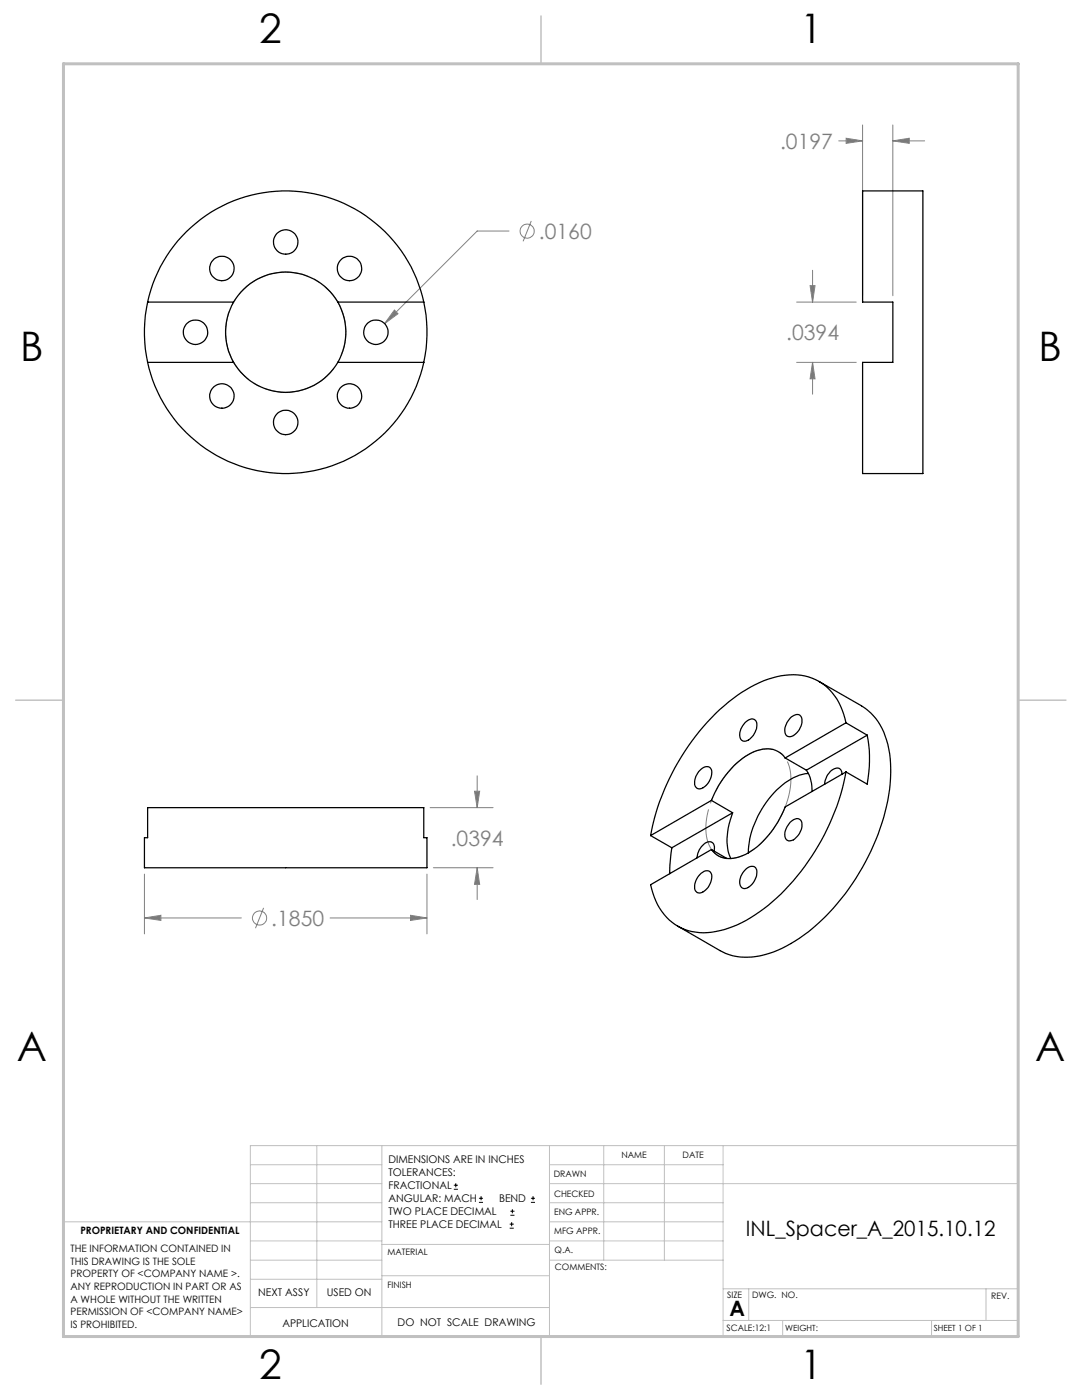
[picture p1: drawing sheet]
<svg xmlns="http://www.w3.org/2000/svg" width="216mm" height="279mm" viewBox="0 0 216 279" stroke-linecap="round" stroke-linejoin="round" font-family="sans-serif">
<g fill="none" stroke="#808080" stroke-width=".2">
<path d="M167.4 28.1h4.7M168.8 27.6l3.3 .5-3.3 .5zM172.1 24.9v34.1M178.2 28.1l3.2-.5v1zM178.2 24.9v34.1M178.2 28.1h6.3M101.6 46.1h-6.4l-18.5 18.5M106 44.1l-1.6 4.1M161.6 57h1l-.5 3.3zM162.1 53.9v6.4M78.7 61.9l.7 .7-2.7 2zM159 72.3h11.9"/>
<path d="M159 60.3h11.9M162.1 72.3l.5 3.3h-1zM162.1 72.3v6.4M94.7 157.9h1l-.5 3.3zM95.2 154.8v6.4M28.8 174.4v12M85.2 174.4v12M85.8 161.2h12.6M86.5 173.2h11.9M95.2 173.2l.5 3.3h-1zM95.2 173.2v6.3M28.8 183.2l3.3-.5v1z"/>
<path d="M28.8 183.2h19.4M52.6 181.2l-1.6 4M65.9 183.2h19.3M81.9 182.7l3.3 .5-3.3 .5z"/>
<circle cx="105.2" cy="46.1" r="1.41"/>
<circle cx="51.8" cy="183.2" r="1.41"/>
</g>
<g fill="none" stroke="#000" stroke-width=".2">
<path d="M90.6 237.3h.8M90.6 236.5h.8M90.9 236.1v.9M95.6 240h.8M95.6 239.1h.8M96 238.7v.8M105.9 240h.9M105.9 239.1h.9M106.4 238.7v.8M101.7 245.1h.8M101.7 244.3h.8M101.8 242.5h.9"/>
<path d="M101.8 241.7h.9M102.1 243.9v.8M102.2 241.3v.8"/>
</g>
<path d="M67.4 72.3a12 12 0 0 0-10-18 12 12 0 0 0-11.1 17.4 12 12 0 0 0 20.6 1.4l.5-.8" fill="none" stroke="#808080" stroke-width=".2" stroke-dasharray="15.2 1.3 1.3 1.3" stroke-dashoffset="-1.5" stroke-linecap="butt"/>
<path d="M156.7 161a11.5 11.5 0 0 0 .2-9.4 4.6 4.6 0 0 0-6.2-1.7 17.8 17.8 0 0 0-9.2 11.4 9.7 9.7 0 0 0 .7 8.5 5 5 0 0 0 6.3 .8 17.8 17.8 0 0 0 8.2-9.6" fill="none" stroke="#808080" stroke-width=".2" stroke-dasharray="15.2 1.3 1.3 1.3" stroke-dashoffset="5.9" stroke-linecap="butt"/>
<g fill="none" stroke="#c0c0c0" stroke-width=".2">
<path d="M50 232.4h26.2M50 236.2h26.2M63.2 228.6v32.3M76.2 228.6v38.1M109.6 228.6v38.1M109.6 232.4h34.7M109.6 236.2h93.6M120.5 228.6v22.9M132.6 228.6v22.9M144.3 228.6v38.1M12.7 243.8h63.5M50 251.5h26.2"/>
<path d="M50 240h26.2M50 247.7h26.2M50 255.3h26.2M76.2 254.6h33.4M76.2 248.4h33.4M109.6 251.5h34.7M109.6 243.8h34.7M109.6 240h34.7M109.6 247.7h34.7M144.3 257.2h58.9M149.4 257.2v6.3M196.7 257.2v6.3"/>
<path d="M12.7 266.7h190.5v-38.1h-153.2v38.1M50 260.9h59.6M144.3 263.5h58.9M156.2 263.5v3.2M185.9 263.5v3.2"/>
</g>
<path d="M107.9 3.2v9.5M3.1 139.7h9.6M203.2 139.7h9.5M107.9 266.7v9.6" fill="none" stroke="#c0c0c0" stroke-width=".3"/>
<path d="M12.7 12.7h190.5v254h-190.5z" fill="none" stroke="#c0c0c0" stroke-width=".6"/>
<path d="M78.7 61.9l-2 2.7 2.7-2zM81.9 182.7l3.3 .5-3.3 .5zM28.8 183.2l3.3-.5v1zM95.2 173.2l.5 3.3h-1zM94.7 157.9h1l-.5 3.3zM162.1 72.3l.5 3.3h-1zM161.6 57h1l-.5 3.3zM168.8 27.6l3.3 .5-3.3 .5zM178.2 28.1l3.2-.5v1z" fill="#808080"/>
<g fill="none" stroke="#000" stroke-width=".25">
<path d="M172.1 38.1h12v56.4h-12v-22.2h6.1v-12h-6.1zM29.5 60.3a28.2 28.2 0 0 1 27.5-22.2 28.2 28.2 0 0 1 27.6 22.2M29.5 72.3a28.2 28.2 0 0 0 27.5 22.2 28.2 28.2 0 0 0 27.6-22.2M29.5 60.3a28.4 28.4 0 0 0 0 12M29.5 60.3h17.1M29.5 72.3h17.1M46.6 60.3a12 12 0 0 1 20.8 0M46.6 72.3a12 12 0 0 0 20.8 0M46.6 60.3a12.1 12.1 0 0 0 0 12M67.4 60.3a12.1 12.1 0 0 1 0 12M67.4 60.3h17.2M67.4 72.3h17.2"/>
<path d="M84.6 60.3a28.4 28.4 0 0 1 0 12M163.4 136l8.5 4.9a12.1 12.1 0 0 1 5.4 8.6 31.9 31.9 0 0 1-2.1 17 44.2 44.2 0 0 1-16.5 21.3 16.8 16.8 0 0 1-12.5 2.9l-1.4-.4-1.1-.6-8.5-4.9M139.7 153.7a1.32 1.32 0 0 1 2.2-.2 3.3 3.3 0 0 1-2.3 3.9 1.12 1.12 0 0 1-1-1.4l.3-1.1zM142 159.7l4.2 2.5M142 159.7l-12.2 7.1M148.7 144.2a1.51 1.51 0 0 1 2.1-.4 3.2 3.2 0 0 1-2.2 4.1 1.11 1.11 0 0 1-1-1.4l.2-1zM156.7 151.3a4.5 4.5 0 0 0-5.6-1.5 16.4 16.4 0 0 0-8.8 9.2l-.3 .7M156.7 151.3l4.2 2.4M157.7 143.3a1.51 1.51 0 0 1 2.1-.4 3.2 3.2 0 0 1-2.2 4.1 1.37 1.37 0 0 1-.9-2.1l.3-.7zM160.9 153.7a7.3 7.3 0 0 1 1.1 4.2M161.3 154.3a11.5 11.5 0 0 0-7.4 4.6 18.9 18.9 0 0 0-4.6 11.3M168 154.5a1.06 1.06 0 0 0-.6-1.2 1.06 1.06 0 0 0-1.2 .3 3.7 3.7 0 0 0-1.6 2.9"/>
<path d="M168.8 154.1a46 46 0 0 1-16.4 27.3 20.2 20.2 0 0 1-12.8 4.7 10.4 10.4 0 0 1-9.3-7.8l-.5-1.7 12.2-7.1M168.8 144.3a11.5 11.5 0 0 0-6.8-9 14.3 14.3 0 0 0-11.4 1.4 38.9 38.9 0 0 0-15.3 15.4 45.9 45.9 0 0 0-5.5 14.7M168.8 154.1l-12.1 6.9a18.4 18.4 0 0 1-8 9.5 5.2 5.2 0 0 1-6.4-.6l-.3-.4M168.8 144.3l4.2 2.4M168.8 144.3l-12.1 7M173 146.7a25.5 25.5 0 0 1 0 9.8l-4.2-2.4M173 146.7l-12.1 7M29.5 161.2h55.1v6h.6v6h-56.4v-6h.7zM129.8 166.8l4.3 2.4M134.1 169.2l-.4 3.5-.1 1.7M139.7 174.5a1.45 1.45 0 0 1 2-.4 2.87 2.87 0 0 1-.6 3.2 1.58 1.58 0 0 1-2.1 .7 2.57 2.57 0 0 1 .4-3.2zM142 169.5l3.1 1.8"/>
<path d="M142.5 169.8a1.2 1.2 0 0 0-.1-1.3 1.2 1.2 0 0 0-1.2-.5 3.7 3.7 0 0 0-2.1 3.2M146.2 162.2a12.6 12.6 0 0 0-.5 8.9l.1 .2M146.2 162.2l-12.1 7M148.7 173.6a1.32 1.32 0 0 1 2.2-.2 3.3 3.3 0 0 1-2.3 3.9 1.41 1.41 0 0 1-.9-2.1l.5-1zM157.7 164.1a1.51 1.51 0 0 1 2.1-.4 3.2 3.2 0 0 1-2.2 4.1 1.11 1.11 0 0 1-1-1.4l.4-1.4z"/>
<circle cx="44.3" cy="53.6" r="2.44"/>
<circle cx="57" cy="48.3" r="2.43"/>
<circle cx="69.7" cy="53.6" r="2.44"/>
<circle cx="39" cy="66.3" r="2.44"/>
<circle cx="44.3" cy="79" r="2.43"/>
<circle cx="69.7" cy="79" r="2.43"/>
<circle cx="75" cy="66.3" r="2.44"/>
<circle cx="57" cy="84.3" r="2.44"/>
</g>
<g font-size="8.1">
<text x="51.7" y="8.6">2</text>
<text x="159.7" y="8.6">1</text>
<text x="4" y="72">B</text>
<text x="207.2" y="72">B</text>
<text x="3.3" y="211.7">A</text>
<text x="206.5" y="211.7">A</text>
<text x="51.7" y="275.2">2</text>
<text x="159.7" y="275.2">1</text>
</g>
<g font-size="4.2" fill="#808080">
<text x="155.7" y="29.7">.0197</text>
<text x="107.5" y="47.7">.0160</text>
<text x="156.9" y="67.9">.0394</text>
<text x="89.9" y="168.8">.0394</text>
<text x="54.1" y="184.7">.1850</text>
</g>
<g font-size="4.2">
<text x="148.8" y="246.6">INL_Spacer_A_2015.10.12</text>
<text x="145.6" y="262.7">A</text>
</g>
<g font-size="2.1">
<text x="77.5" y="232.2">DIMENSIONS ARE IN INCHES</text>
<text x="77.5" y="234.7">TOLERANCES:</text>
<text x="77.5" y="237.3">FRACTIONAL</text>
<text x="77.5" y="239.9">ANGULAR: MACH</text>
<text x="99.6" y="239.9">BEND</text>
<text x="77.5" y="242.5">TWO PLACE DECIMAL</text>
<text x="77.5" y="245.1">THREE PLACE DECIMAL</text>
<text x="51.5" y="258.7">NEXT ASSY</text>
<text x="65.2" y="258.6">USED ON</text>
<text x="56.3" y="264.8">APPLICATION</text>
<text x="79.3" y="264.6">DO NOT SCALE DRAWING</text>
</g>
<g font-size="2">
<text x="14.1" y="249.9">THE INFORMATION CONTAINED IN</text>
<text x="16" y="246.3">PROPRIETARY AND CONFIDENTIAL</text>
<text x="14.1" y="252.4">THIS DRAWING IS THE SOLE</text>
<text x="14.1" y="254.9">PROPERTY OF &lt;COMPANY NAME &gt;.</text>
<text x="14.1" y="257.4">ANY REPRODUCTION IN PART OR AS</text>
<text x="14.1" y="260">A WHOLE WITHOUT THE WRITTEN</text>
<text x="14.1" y="262.5">PERMISSION OF &lt;COMPANY NAME&gt;</text>
<text x="14.1" y="265">IS PROHIBITED.</text>
</g>
<g font-size="1.8">
<text x="124" y="231.1">NAME</text>
<text x="136.2" y="231.1">DATE</text>
<text x="110.5" y="234.8">DRAWN</text>
<text x="110.5" y="238.9">CHECKED</text>
<text x="110.6" y="242.5">ENG APPR.</text>
<text x="77.3" y="250.5">MATERIAL</text>
<text x="110.6" y="246.3">MFG APPR.</text>
<text x="110.7" y="250">Q.A.</text>
<text x="77.3" y="257">FINISH</text>
<text x="110.7" y="253.5">COMMENTS:</text>
<text x="145.1" y="259">SIZE</text>
<text x="150.1" y="259.1">DWG. NO.</text>
<text x="197.8" y="259.2">REV.</text>
<text x="145" y="265.7">SCALE:12:1</text>
</g>
<g font-size="1.7">
<text x="156.7" y="265.7">WEIGHT:</text>
<text x="186.3" y="265.7">SHEET 1 OF 1</text>
</g>
</svg>
